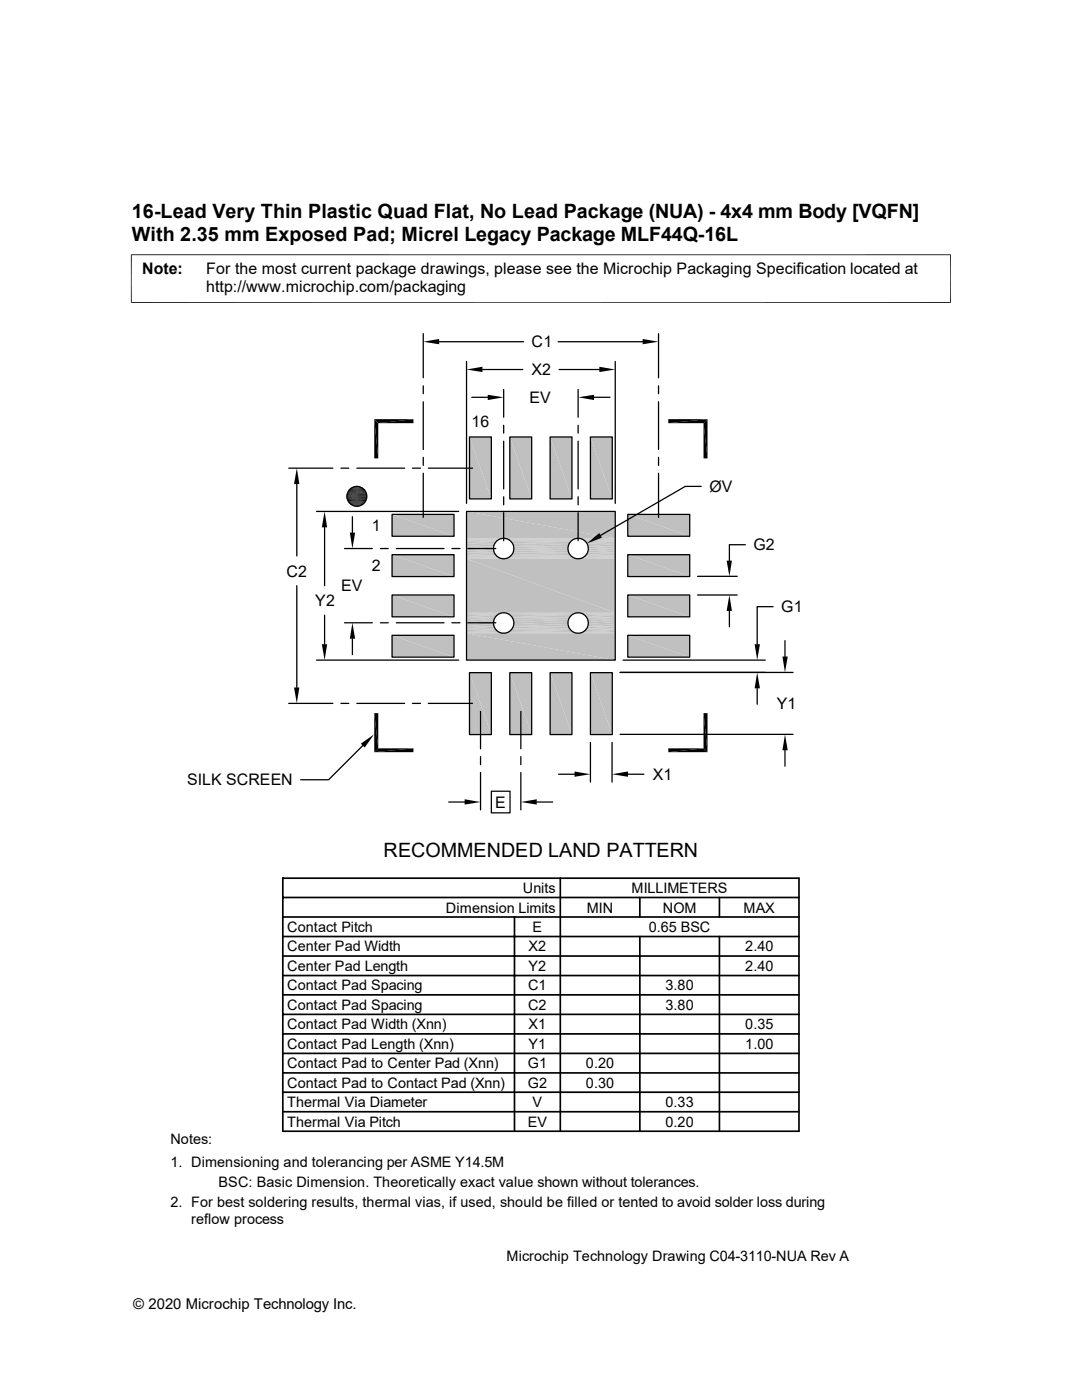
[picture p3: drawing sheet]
<svg xmlns="http://www.w3.org/2000/svg" width="216mm" height="279mm" viewBox="0 0 216 279" stroke-linecap="round" stroke-linejoin="round" font-family="sans-serif">
<g fill="#c0c0c0">
<path d="M117.8 87.2l4.4 12.4h-4.4z"/>
<path d="M117.8 87.2h4.4v12.4z"/>
<path d="M109.8 87.2l4.3 12.4h-4.3z"/>
<path d="M109.8 87.2h4.3v12.4z"/>
<path d="M101.7 87.2l4.4 12.4h-4.4z"/>
<path d="M101.7 87.2h4.4v12.4z"/>
<path d="M93.7 87.2l4.3 12.4h-4.3z"/>
<path d="M93.7 87.2h4.3v12.4z"/>
<path d="M125.3 102.7l12.3 4.3h-12.3z"/>
<path d="M125.3 102.7h12.3v4.3z"/>
<path d="M78.2 102.7l12.4 4.3h-12.4z"/>
<path d="M78.2 102.7h12.4v4.3z"/>
<path d="M125.3 110.7l12.3 4.4h-12.3z"/>
<path d="M125.3 110.7h12.3v4.4z"/>
<path d="M78.2 110.7l12.4 4.4h-12.4z"/>
<path d="M78.2 110.7h12.4v4.4z"/>
<path d="M125.3 118.7l12.3 4.4h-12.3z"/>
<path d="M125.3 118.7h12.3v4.4z"/>
<path d="M78.2 118.7l12.4 4.4h-12.4z"/>
<path d="M78.2 118.7h12.4v4.4z"/>
<path d="M125.3 126.8l12.3 4.3h-12.3z"/>
<path d="M125.3 126.8h12.3v4.3z"/>
<path d="M78.2 126.8l12.4 4.3h-12.4z"/>
<path d="M78.2 126.8h12.4v4.3z"/>
<path d="M117.8 134.2l4.4 12.4h-4.4z"/>
<path d="M117.8 134.2h4.4v12.4z"/>
<path d="M109.8 134.2l4.3 12.4h-4.3z"/>
<path d="M109.8 134.2h4.3v12.4z"/>
<path d="M101.7 134.2l4.4 12.4h-4.4z"/>
<path d="M101.7 134.2h4.4v12.4z"/>
<path d="M93.7 134.2l4.3 12.4h-4.3z"/>
<path d="M93.7 134.2h4.3v12.4z"/>
<path d="M93.1 102.1l29.7 5.3h-29.7z"/>
<path d="M93.1 102.1h29.7v5.3z"/>
</g>
<g fill="none" stroke="#c0c0c0" stroke-width=".2">
<path d="M93.1 107.5h7.2M93.1 107.6h6.8M93.1 111.2h6.5M93.1 111.4h6.8M93.1 111.5h7.2M100.7 107.5h14.4M100.7 111.5h14.4M101 107.6h13.8M101 111.4h13.8M101.4 111.2h13M115.5 107.5h7.3M115.5 111.5h7.3"/>
<path d="M115.9 107.6h6.9M115.9 111.4h6.9M116.2 111.2h6.6"/>
</g>
<path d="M93.1 107.8h6.5M101.4 107.8h13M116.2 107.8h6.6" fill="none" stroke="#c0c0c0" stroke-width=".21"/>
<path d="M93.1 108h6.2M93.1 111h6.2M101.7 108h12.4M101.7 111h12.4M116.6 108h6.2M116.6 111h6.2" fill="none" stroke="#c0c0c0" stroke-width=".25"/>
<path d="M93.1 108.3h5.9M93.1 110.7h5.9M102 108.3h11.8M102 110.7h11.8M116.8 108.3h6M116.8 110.7h6" fill="none" stroke="#c0c0c0" stroke-width=".3"/>
<path d="M93.1 108.6h5.7M93.1 108.9h5.5M93.1 110.4h5.7M102.2 108.6h11.4M102.2 110.4h11.4M102.4 108.9h11.1M117.1 108.6h5.7M117.1 110.4h5.7M117.3 108.9h5.5" fill="none" stroke="#c0c0c0" stroke-width=".34"/>
<path d="M93.1 109.3h5.4M93.1 109.7h5.4M93.1 110h5.5M102.4 110h11.1M102.5 109.3h10.8M102.5 109.7h10.8M117.3 110h5.5M117.3 109.3h5.5M117.3 109.7h5.5" fill="none" stroke="#c0c0c0" stroke-width=".38"/>
<g fill="#c0c0c0">
<path d="M93.1 111.5l29.7 10.8h-29.7z"/>
<path d="M93.1 111.5h29.7v10.8z"/>
</g>
<g fill="none" stroke="#c0c0c0" stroke-width=".2">
<path d="M93.1 122.3h7.2M93.1 122.4h6.8M93.1 122.6h6.5M93.1 126.2h6.8M93.1 126.3h7.2M100.7 122.3h14.4M100.7 126.3h14.4M101 122.4h13.8M101 126.2h13.8M101.4 122.6h13M115.5 122.3h7.3M115.5 126.3h7.3"/>
<path d="M115.9 122.4h6.9M115.9 126.2h6.9M116.2 122.6h6.6"/>
</g>
<path d="M93.1 122.8h6.2M93.1 125.8h6.2M101.7 122.8h12.4M101.7 125.8h12.4M116.6 122.8h6.2M116.6 125.8h6.2" fill="none" stroke="#c0c0c0" stroke-width=".25"/>
<path d="M93.1 123.1h5.9M93.1 125.5h5.9M102 123.1h11.8M102 125.5h11.8M116.8 123.1h6M116.8 125.5h6" fill="none" stroke="#c0c0c0" stroke-width=".3"/>
<path d="M93.1 123.4h5.7M93.1 124.9h5.5M93.1 125.2h5.7M102.2 123.4h11.4M102.2 125.2h11.4M102.4 124.9h11.1M117.1 123.4h5.7M117.1 125.2h5.7M117.3 124.9h5.5" fill="none" stroke="#c0c0c0" stroke-width=".34"/>
<path d="M93.1 123.8h5.5M93.1 124.1h5.4M93.1 124.5h5.4M102.4 123.8h11.1M102.5 124.1h10.8M102.5 124.5h10.8M117.3 123.8h5.5M117.3 124.1h5.5M117.3 124.5h5.5" fill="none" stroke="#c0c0c0" stroke-width=".38"/>
<path d="M93.1 126h6.5M101.4 126h13M116.2 126h6.6" fill="none" stroke="#c0c0c0" stroke-width=".21"/>
<g fill="#c0c0c0">
<path d="M93.1 126.4l29.7 5.3h-29.7z"/>
<path d="M93.1 126.4h29.7v5.3z"/>
</g>
<g fill="none" stroke="#000" stroke-width=".25">
<path d="M84.5 66.6v8.8M84.5 77v1.6M87.6 68.2h16.9M93.1 72.1v28.4M94.1 79.3h3.2M96.3 73.7h8M100.5 77.7v5.6M111.4 68.2h16.8M111.5 73.7h8.1M115.4 77.7v5.6M118.5 79.3h3.2M122.8 72.1v28.4"/>
<path d="M131.4 66.6v8.8M131.4 77v1.6M57.6 93.4h8.8M59.2 96.6v14.4M68 93.4h1.6M71.2 93.4h9.5M82.3 93.4h1.6M84.5 80.2v9.5M84.5 91.3v1.6M84.5 94.4v8.9M85.5 93.4h8.8M93.7 87.2h4.3v12.4h-4.3z"/>
<path d="M100.5 84.9v1.5M100.5 88.1v9.5M100.5 99.1v1.7M101.7 87.2h4.4v12.4h-4.4zM109.8 87.2h4.3v12.4h-4.3zM115.4 84.9v1.5M115.4 88.1v9.5M115.4 99.1v1.7M117.8 87.2h4.4v12.4h-4.4zM131.4 80.2v9.5M131.4 91.3v1.6M131.4 94.4v8.9"/>
<path d="M139.9 97.1h-3.2l-16.9 9.7M59.2 116.9v20.3M63.2 102.1h28.3M64.8 105.2v11.7M68.7 109.5h5.6M70.3 103.1v3.2M75.9 109.5h1.6M78.2 102.7h12.4v4.3h-12.4zM78.2 110.7h12.4v4.4h-12.4zM78.2 118.7h12.4v4.4h-12.4zM79.1 109.5h9.5M90.2 109.5h1.6"/>
<path d="M93.1 102.1h29.7v29.6h-29.7zM93.3 109.5h5.6M100.5 102.3v5.6M115.4 102.3v5.6M125.3 118.7h12.3v4.4h-12.3zM125.3 110.7h12.3v4.4h-12.3zM125.3 102.7h12.3v4.3h-12.3zM139.2 118.7h7.9M139.2 115h7.9M148.7 108.7h-3.2v3.2M63.2 131.7h28.3M64.8 122.8v5.8"/>
<path d="M68.7 124.3h5.6M70.3 127.5v3.1M75.9 124.3h1.6M78.2 126.8h12.4v4.3h-12.4zM79.1 124.3h9.5M90.2 124.3h1.6M93.3 124.3h5.6M93.7 134.2h4.3v12.4h-4.3zM101.7 134.2h4.4v12.4h-4.4zM109.8 134.2h4.3v12.4h-4.3zM117.8 134.2h4.4v12.4h-4.4zM123.7 134.2h34.5"/>
<path d="M124.3 131.7h28.4M125.3 126.8h12.3v4.3h-12.3zM145.5 121.9v3.2M151.1 137.4v3.1M154.3 121.1h-3.2v7.5M156.6 127.8v3.2M57.6 140.4h8.8M68 140.4h1.6M71.2 140.4h9.5M72.4 148.8l-6.8 6.8h-5.6M82.3 140.4h1.6M85.5 140.4h8.8"/>
<path d="M95.9 142v7.4M95.9 151v1.6M95.9 154.2v7.4M98 157.9h3.8v4.3h-3.8zM103.9 142v7.4M103.9 151v1.6M103.9 154.2v7.4M111.5 154.5h3.1M117.8 148.2v7.9M122.1 148.2v7.9M123.7 146.6h34.5M125.3 154.5h3.2"/>
<path d="M156.6 149.7v3.2M89.5 160.1h3.2M107.1 160.1h3.2"/>
<circle cx="71.2" cy="99.1" r="1.98"/>
<circle cx="100.5" cy="109.5" r="2.04"/>
<circle cx="115.3" cy="109.5" r="2.04"/>
<circle cx="100.5" cy="124.3" r="2.04"/>
<circle cx="115.3" cy="124.3" r="2.04"/>
</g>
<g fill="none" stroke="#000" stroke-width=".34">
<path d="M56.4 179.1h103M56.4 175.3h103v50.5h-103zM111.8 175.3v50.5M127.7 179.1v3.9M143.6 179.1v3.9M56.4 183h103M56.4 190.8h103M56.4 186.9h103M56.4 194.7h103M56.4 198.5h103M102.7 183v42.8M127.7 186.9v38.9"/>
<path d="M143.6 186.9v38.9M56.4 202.4h103M56.4 206.3h103M56.4 218h103M56.4 210.2h103M56.4 214.1h103M56.4 221.9h103"/>
</g>
<g fill="#000">
<path d="M84.5 68.2l3.1-.6v1.1zM93.1 73.7l3.2-.5v1.1zM97.3 78.8l3.2 .5-3.2 .5zM115.4 79.3l3.1-.5v1zM119.6 73.2l3.2 .5-3.2 .6zM128.2 67.6l3.2 .6-3.2 .5zM59.2 93.4l.5 3.2h-1zM70.4 97.2l1.8 .1zM70.4 97.2h1.7zM70.5 97.1l1.6 .1zM70.5 97.1h1.3zM70.8 97.1h1z"/>
<path d="M70.8 97.1h.9zM70.9 97l.8 .1zM70.9 97h.5zM74.7 83.7l.8 7.8h-.8zM74.7 83.7l.8 .8v7zM75.5 84.5l7-.8v.8zM74.7 83.7h7.8l-7 .8zM133.3 83.7h7.9l-7.9 .8zM133.3 84.5l7.9-.8-.8 .8zM140.4 84.5l.8 7h-.8zM140.4 84.5l.8-.8v7.8zM64.8 102.1l.5 3.1h-1.1z"/>
<path d="M69.8 106.3h1.1l-.6 3.2zM70.2 100.8l1.9 .1zM70.4 100.9l1.4 .1zM70.4 100.9h1.7zM70.5 101h1.2zM70.5 101h1.3zM70.8 101h.6zM70.8 101h.9zM70.9 101h.5zM117.1 108.5l2.5-2.1 .5 .9zM145 111.9h1l-.5 3.1zM58.7 137.2h1l-.5 3.2z"/>
<path d="M64.2 128.6h1.1l-.5 3.1zM70.3 124.3l.6 3.2h-1.1zM145.5 118.7l.5 3.2h-1zM151.1 134.2l.5 3.2h-1zM150.6 128.6h1l-.5 3.1zM156.1 131h1.1l-.6 3.2zM72 148.4l2.6-1.8-1.8 2.6zM74.7 142.3l.8 7.1-.8 .7zM74.7 142.3h.8v7.1zM74.7 150.1l7.8-.7v.7zM74.7 150.1l.8-.7h7zM92.7 159.5l3.2 .6-3.2 .5z"/>
<path d="M103.9 160.1l3.2-.6v1.1zM114.6 154l3.2 .5-3.2 .5zM122.1 154.5l3.2-.5v1zM133.3 149.4h7.1l-7.1 .7zM133.3 150.1l7.1-.7 .8 .7zM140.4 142.3l.8 7.8-.8-.7zM140.4 142.3h.8v7.8zM156.6 146.6l.6 3.1h-1.1z"/>
</g>
<g fill="none" stroke="#000" stroke-width=".2">
<path d="M26.1 50.8h163.6M26.2 50.8v9.7M189.7 50.8v9.7M26.1 60.4h163.6M69.2 99.1h4M69.2 98.6h4M69.2 99.5h4M69.3 98.4h3.9M69.3 99.7h3.9M69.3 98.2h3.8M69.4 98h3.6M69.5 97.9h3.4"/>
<path d="M69.6 97.7h3.2M69.8 97.6h2.9M69.9 97.4h2.6M70.1 97.3h2.3M70.2 97.2h2M69.4 100.1h3.6M69.5 100.2h3.4M69.6 100.4h3.2M69.8 100.5h2.9M69.9 100.6h2.6M70.1 100.8h2.3M70.2 100.8h2"/>
</g>
<path d="M69.2 98.7h4M69.2 99h4M69.2 99.3h4M69.3 99.9h3.8" fill="none" stroke="#000" stroke-width=".21"/>
<g font-size="3.9">
<text x="26.3" y="43.5">16-Lead Very Thin Plastic Quad Flat, No Lead Package (NUA) - 4x4 mm Body [VQFN]</text>
<text x="26.3" y="48">With 2.35 mm Exposed Pad; Micrel Legacy Package MLF44Q-16L</text>
<text x="76.5" y="171.1">RECOMMENDED LAND PATTERN</text>
</g>
<g font-size="3.2">
<text x="28.4" y="54.6">Note:</text>
<text x="41.1" y="54.6">For the most current package drawings, please see the Microchip Packaging Specification located at</text>
<text x="41.1" y="58.3">http://www.microchip.com/packaging</text>
<text x="106.1" y="69.3">C1</text>
<text x="106" y="74.9">X2</text>
<text x="105.7" y="80.4">EV</text>
<text x="94.1" y="85.3">16</text>
<text x="141.6" y="98.2">ØV</text>
<text x="74.2" y="106">1</text>
<text x="150.3" y="109.8">G2</text>
<text x="57.2" y="115.1">C2</text>
<text x="68.1" y="118">EV</text>
<text x="74.2" y="114">2</text>
<text x="62.9" y="120.9">Y2</text>
<text x="155.9" y="122.2">G1</text>
<text x="155" y="141.5">Y1</text>
<text x="130.3" y="155.7">X1</text>
<text x="37.3" y="156.7">SILK SCREEN</text>
<text x="98.8" y="161.2">E</text>
</g>
<text font-size="3" x="26.6" y="261.3">© 2020 Microchip Technology Inc.</text>
<g font-size="2.9">
<text x="104.3" y="178.2">Units</text>
<text x="126" y="178.2">MILLIMETERS</text>
<text x="57.3" y="186">Contact Pitch</text>
<text x="89" y="182.1">Dimension Limits</text>
<text x="106.3" y="186">E</text>
<text x="117.1" y="182.1">MIN</text>
<text x="129.5" y="186">0.65 BSC</text>
<text x="132.2" y="182.1">NOM</text>
<text x="148.4" y="182.1">MAX</text>
<text x="57.3" y="189.9">Center Pad Width</text>
<text x="105.5" y="189.9">X2</text>
<text x="148.7" y="189.9">2.40</text>
<text x="57.3" y="197.7">Contact Pad Spacing</text>
<text x="57.3" y="193.8">Center Pad Length</text>
<text x="105.4" y="197.7">C1</text>
<text x="105.5" y="193.8">Y2</text>
<text x="132.8" y="197.7">3.80</text>
<text x="148.7" y="193.8">2.40</text>
<text x="57.3" y="201.5">Contact Pad Spacing</text>
<text x="105.4" y="201.5">C2</text>
<text x="132.8" y="201.5">3.80</text>
<text x="57.3" y="209.3">Contact Pad Length (Xnn)</text>
<text x="57.3" y="205.4">Contact Pad Width (Xnn)</text>
<text x="105.5" y="209.3">Y1</text>
<text x="105.5" y="205.4">X1</text>
<text x="148.7" y="209.3">1.00</text>
<text x="148.7" y="205.4">0.35</text>
<text x="57.3" y="213.2">Contact Pad to Center Pad (Xnn)</text>
<text x="105.3" y="213.2">G1</text>
<text x="116.9" y="213.2">0.20</text>
<text x="57.3" y="217.1">Contact Pad to Contact Pad (Xnn)</text>
<text x="57.3" y="221">Thermal Via Diameter</text>
<text x="105.3" y="217.1">G2</text>
<text x="106.3" y="221">V</text>
<text x="116.9" y="217.1">0.30</text>
<text x="132.8" y="221">0.33</text>
<text x="57.3" y="224.8">Thermal Via Pitch</text>
<text x="105.3" y="224.8">EV</text>
<text x="132.8" y="224.8">0.20</text>
<text x="34" y="232.9">1. Dimensioning and tolerancing per ASME Y14.5M</text>
<text x="34" y="228.3">Notes:</text>
<text x="43.6" y="236.9">BSC: Basic Dimension. Theoretically exact value shown without tolerances.</text>
<text x="34" y="240.9">2. For best soldering results, thermal vias, if used, should be filled or tented to avoid solder loss during</text>
<text x="38.1" y="244.3">reflow process</text>
<text x="101.1" y="251.6">Microchip Technology Drawing C04-3110-NUA Rev A</text>
</g>
</svg>
